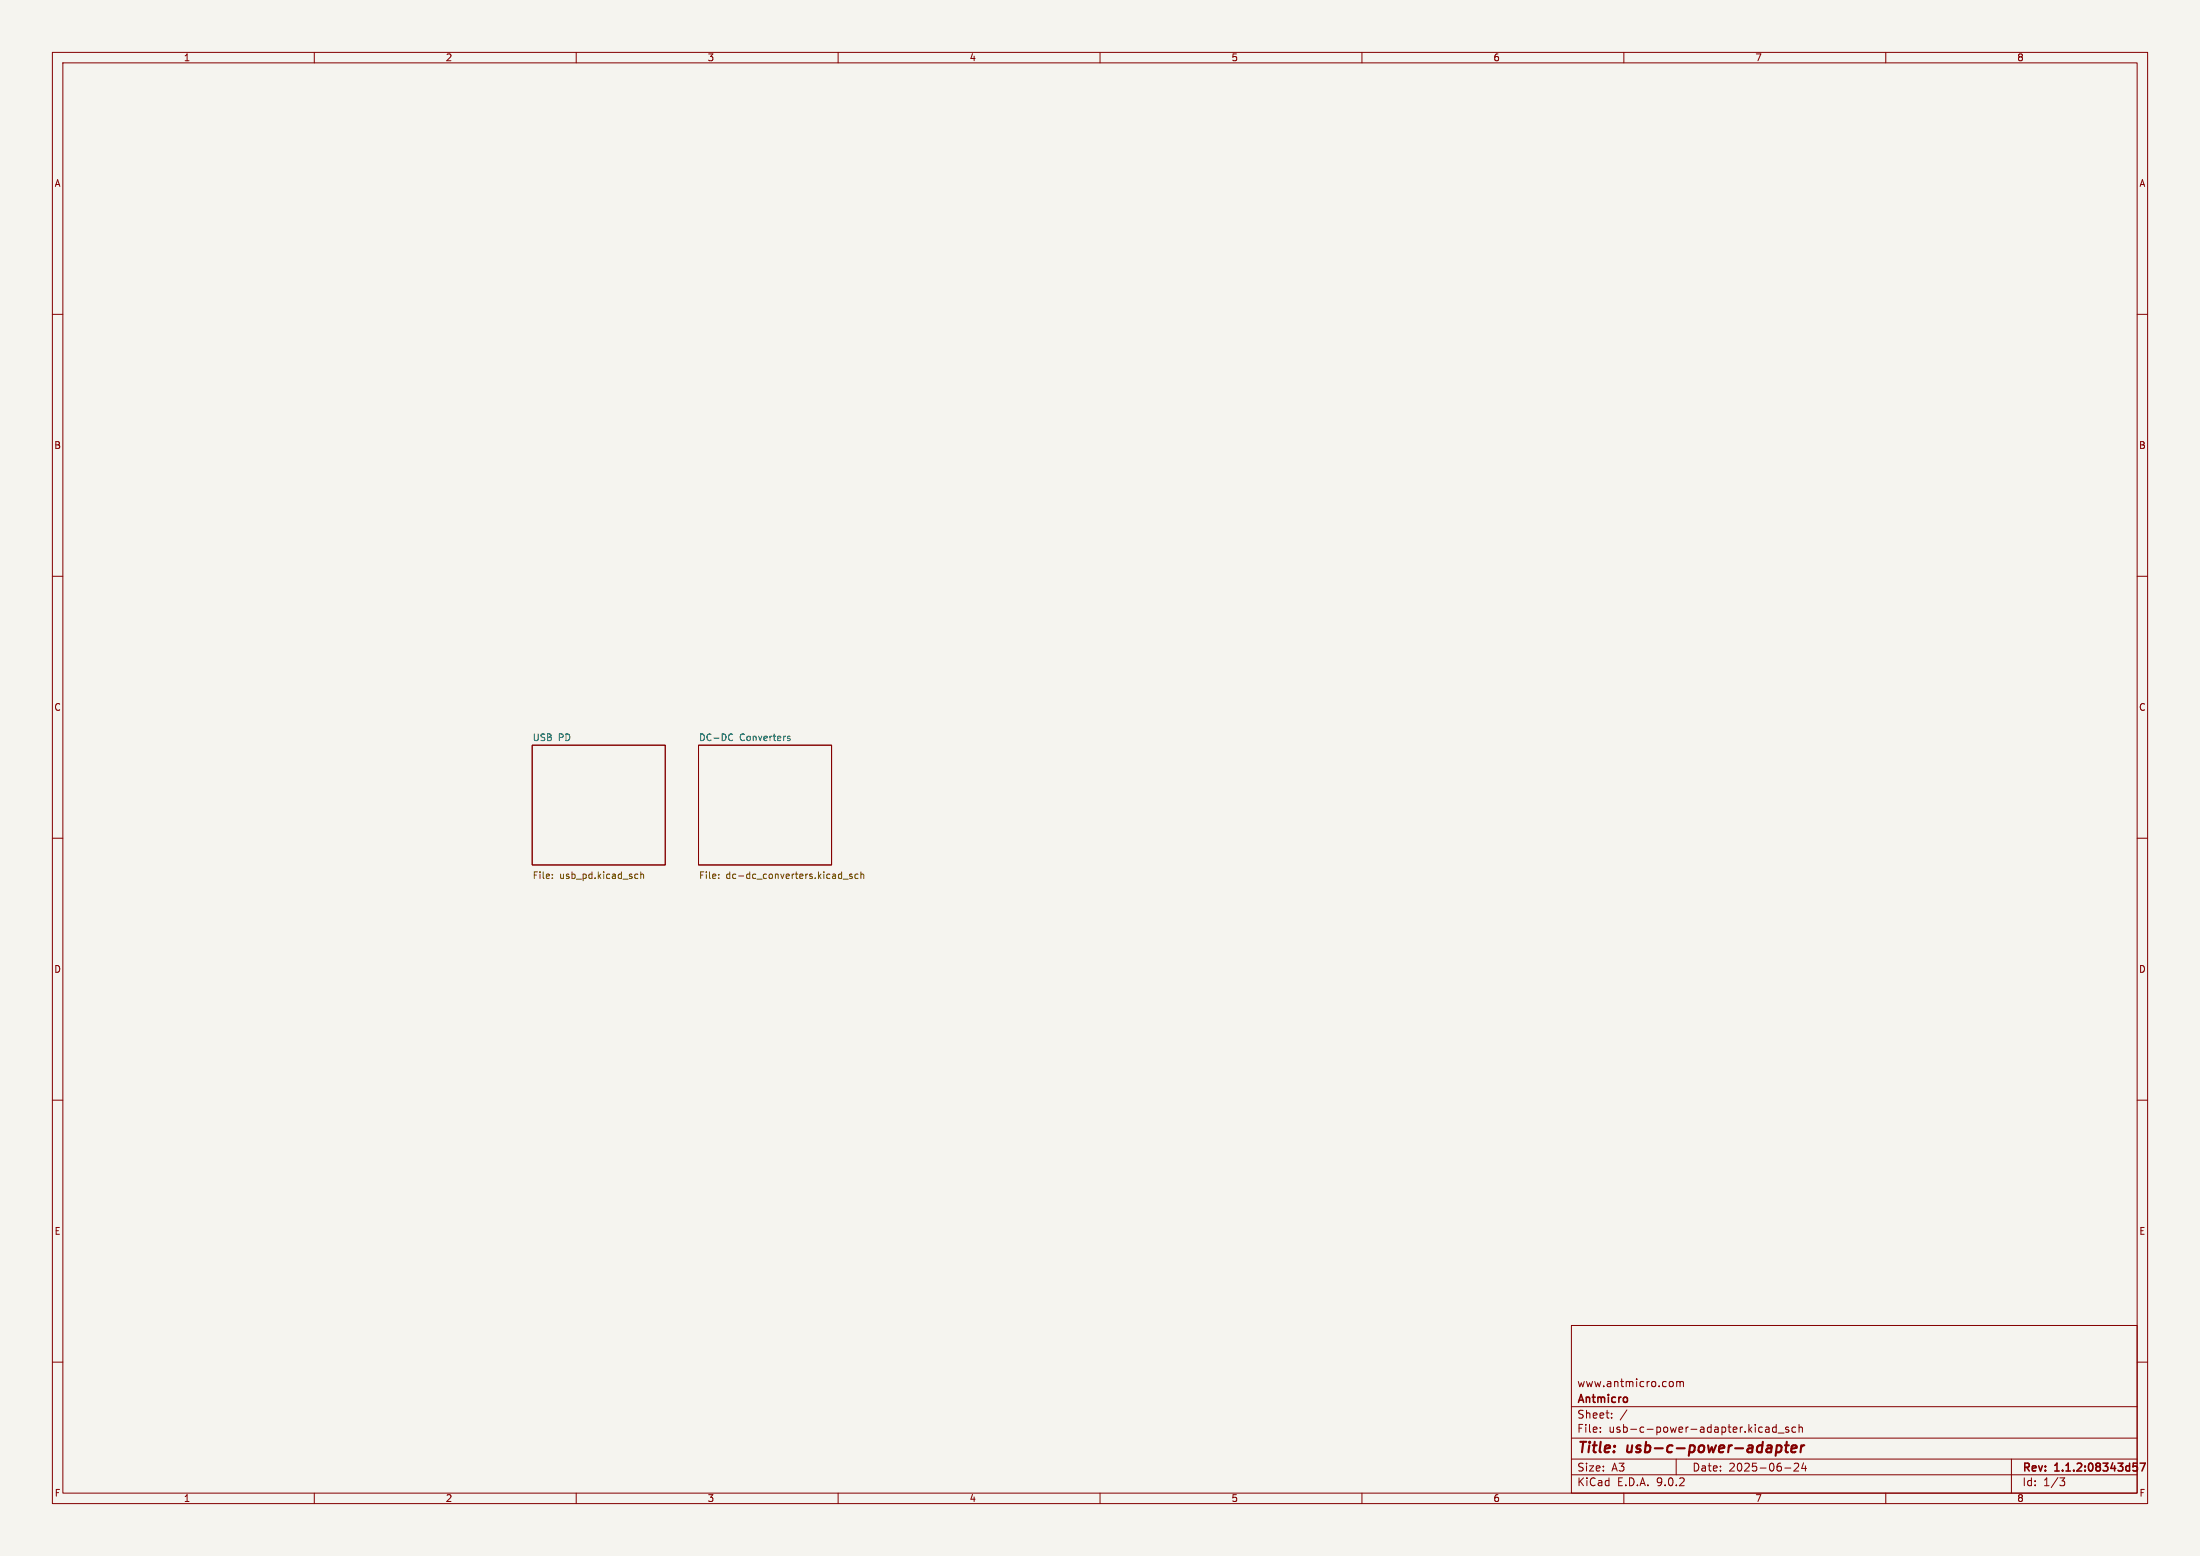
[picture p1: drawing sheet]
<svg xmlns="http://www.w3.org/2000/svg" width="420mm" height="297mm" viewBox="0 0 420 297" stroke-linecap="round" stroke-linejoin="round" font-family="sans-serif">
<path d="M0 0h420v297h-420z" fill="#f5f4ef" stroke="#f5f4ef" stroke-width=".19"/>
<g fill="none" stroke="#840000" stroke-width=".19">
<path d="M10 10h400v277h-400zM12 12h396v273h-396zM60 10v2M110 10v2M160 10v2M210 10v2M260 10v2M310 10v2M360 10v2M10 60h2M408 60h2M10 110h2"/>
<path d="M408 110h2M10 160h2M101.6 142.2h25.4v22.9h-25.4zM133.3 142.2h25.4v22.9h-25.4zM408 160h2M10 210h2M408 210h2M300 253h108v32h-108zM10 260h2M300 278.5h108M300 274.5h108M300 268.5h108"/>
<path d="M305.5 273.2v.2M305.5 272.5v.1M307.7 270.5v.2M307.7 269.8v.1M310.6 269.1l-1.3 1.9M319.2 263.7l.2 .3v.4l-.2 .3M320 278.5v3M320.1 263.8l.4-.1 .2 .2M320.1 263.7v1M320.7 263.9l.2-.2 .4 .1 .1 .9M320.7 263.9v.8M337.1 272.5h.6v.9"/>
<path d="M337.7 272.7l-.5 .1a.29 .29 0 0 0-.2 .3 .29 .29 0 0 0 .2 .3l.5-.1M339.1 272.5l-.4-.1-.3 .3 .1 .6h.6M339.1 271.9v1.5M339.4 273.5h1.2M341.4 272.5l-.3-.1-.2 .2v.2l.5 .2v.3h-.5M342.5 279.4l.6-.1 .2 .1 .1 .3-1 1.1h1M342.8 272.5l-.4-.1-.3 .3 .1 .6h.6M343.4 272.5l.3-.1 .3 .1 .1 .9M343.4 271.9v1.5M344.3 279.2l-.4 1.1h1M344.7 279.8v1M384 278.5v6.5"/>
<path d="M408 260h2M60 285v2M110 285v2M160 285v2M210 285v2M260 285v2M300 281.5h108M310 285v2M340.7 280.2h1.2M360 285v2M393.2 282.1h1l-.5 .6 .4 .1 .1 .5-.3 .3h-.5"/>
</g>
<path d="M407.3 279.3h.7M407.8 279.9l.2 .2v.4l-.2 .3M408.5 279.3h1l-.6 1.5" fill="none" stroke="#840000" stroke-width=".3"/>
<path d="M339.4 275.9h.4l.2 .2v.7a.66 .66 0 0 1-.8 .4M340.7 275.9h.8M341.1 275.2l-.2 1.7 .1 .2 .3 .1M342 276.5l1-.2-.1-.3h-.7l-.3 .9 .3 .3 .6-.1M343.9 275.9l-.2 1.3M344.5 275.9l-.4 .1-.3 .3" fill="none" stroke="#840000" stroke-width=".4"/>
<path d="M139.5 140.1l.4 .1M139.9 141.2l-.4 .2M150.3 140.8l.6 .3-.2 .3-.4-.1M150.8 140.6l-.3-.1-.2 .2" fill="none" stroke="#006464" stroke-width=".19"/>
<g fill="none" stroke="#725600" stroke-width=".19">
<path d="M105.4 167.6v.1M105.4 166.9v.1M121.4 166.8l.4 .1M121.8 167.6l-.4 .1M122.3 167l.2-.2 .3 .1 .1 .8M122.3 166.4v1.3M137.2 167.6v.1M137.2 166.9v.1M161 167.8h.9M162.7 166.9l-.3-.1-.2 .2v.2l.5 .1v.3h-.5M163.8 166.9l-.4-.1-.2 .3 .1 .5h.5M164.4 167l.1-.2 .3 .1 .1 .8"/>
<path d="M164.4 166.4v1.3"/>
</g>
<g font-size="2.8" fill="#840000">
<text x="301" y="277.9">Title:</text>
<text x="310.6" y="277.9">usb-c-power-adapter</text>
</g>
<g font-size="2.1" fill="#840000">
<text x="301" y="268.2">Antmicro</text>
<text x="301" y="265">www.antmicro.com</text>
<text x="301" y="273.7">File:</text>
<text x="301" y="271">Sheet:</text>
<text x="307.1" y="273.7">usb-c-power-adapter.kicad_sch</text>
<text x="301" y="281.1">Size:</text>
<text x="307.6" y="281.1">A3</text>
<text x="323" y="281.1">Date:</text>
<text x="330" y="281.1">2025-06-24</text>
<text x="386" y="281.3">Rev:</text>
<text x="392.4" y="281.3">1.1.2:08343d57</text>
<text x="301" y="283.9">KiCad</text>
<text x="308.7" y="283.9">E.D.A.</text>
<text x="316.3" y="283.9">9.0.2</text>
<text x="386" y="283.9">Id:</text>
<text x="390.1" y="283.9">1/3</text>
</g>
<g font-size="1.8" fill="#840000">
<text x="35" y="11.9">1</text>
<text x="85" y="11.9">2</text>
<text x="135" y="11.9">3</text>
<text x="185" y="11.9">4</text>
<text x="235" y="11.9">5</text>
<text x="285" y="11.9">6</text>
<text x="335" y="11.9">7</text>
<text x="385" y="11.9">8</text>
<text x="10.3" y="35.9">A</text>
<text x="408.3" y="35.9">A</text>
<text x="10.3" y="85.9">B</text>
<text x="408.2" y="85.9">B</text>
<text x="10.3" y="135.9">C</text>
<text x="408.2" y="135.9">C</text>
<text x="10.3" y="185.9">D</text>
<text x="408.2" y="185.9">D</text>
<text x="10.3" y="235.9">E</text>
<text x="408.3" y="235.9">E</text>
<text x="10.3" y="285.9">F</text>
<text x="35" y="286.9">1</text>
<text x="85" y="286.9">2</text>
<text x="135" y="286.9">3</text>
<text x="185" y="286.9">4</text>
<text x="235" y="286.9">5</text>
<text x="285" y="286.9">6</text>
<text x="335" y="286.9">7</text>
<text x="385" y="286.9">8</text>
<text x="408.3" y="285.9">F</text>
</g>
<g font-size="1.8" fill="#006464">
<text x="101.6" y="141.5">USB</text>
<text x="106.6" y="141.5">PD</text>
<text x="133.3" y="141.5">DC-DC</text>
<text x="141.2" y="141.5">Converters</text>
</g>
<g font-size="1.8" fill="#725600">
<text x="101.6" y="168.1">File:</text>
<text x="106.8" y="168.1">usb_pd.kicad_sch</text>
<text x="133.3" y="168.1">File:</text>
<text x="138.6" y="168.1">dc-dc_converters.kicad_sch</text>
</g>
</svg>
